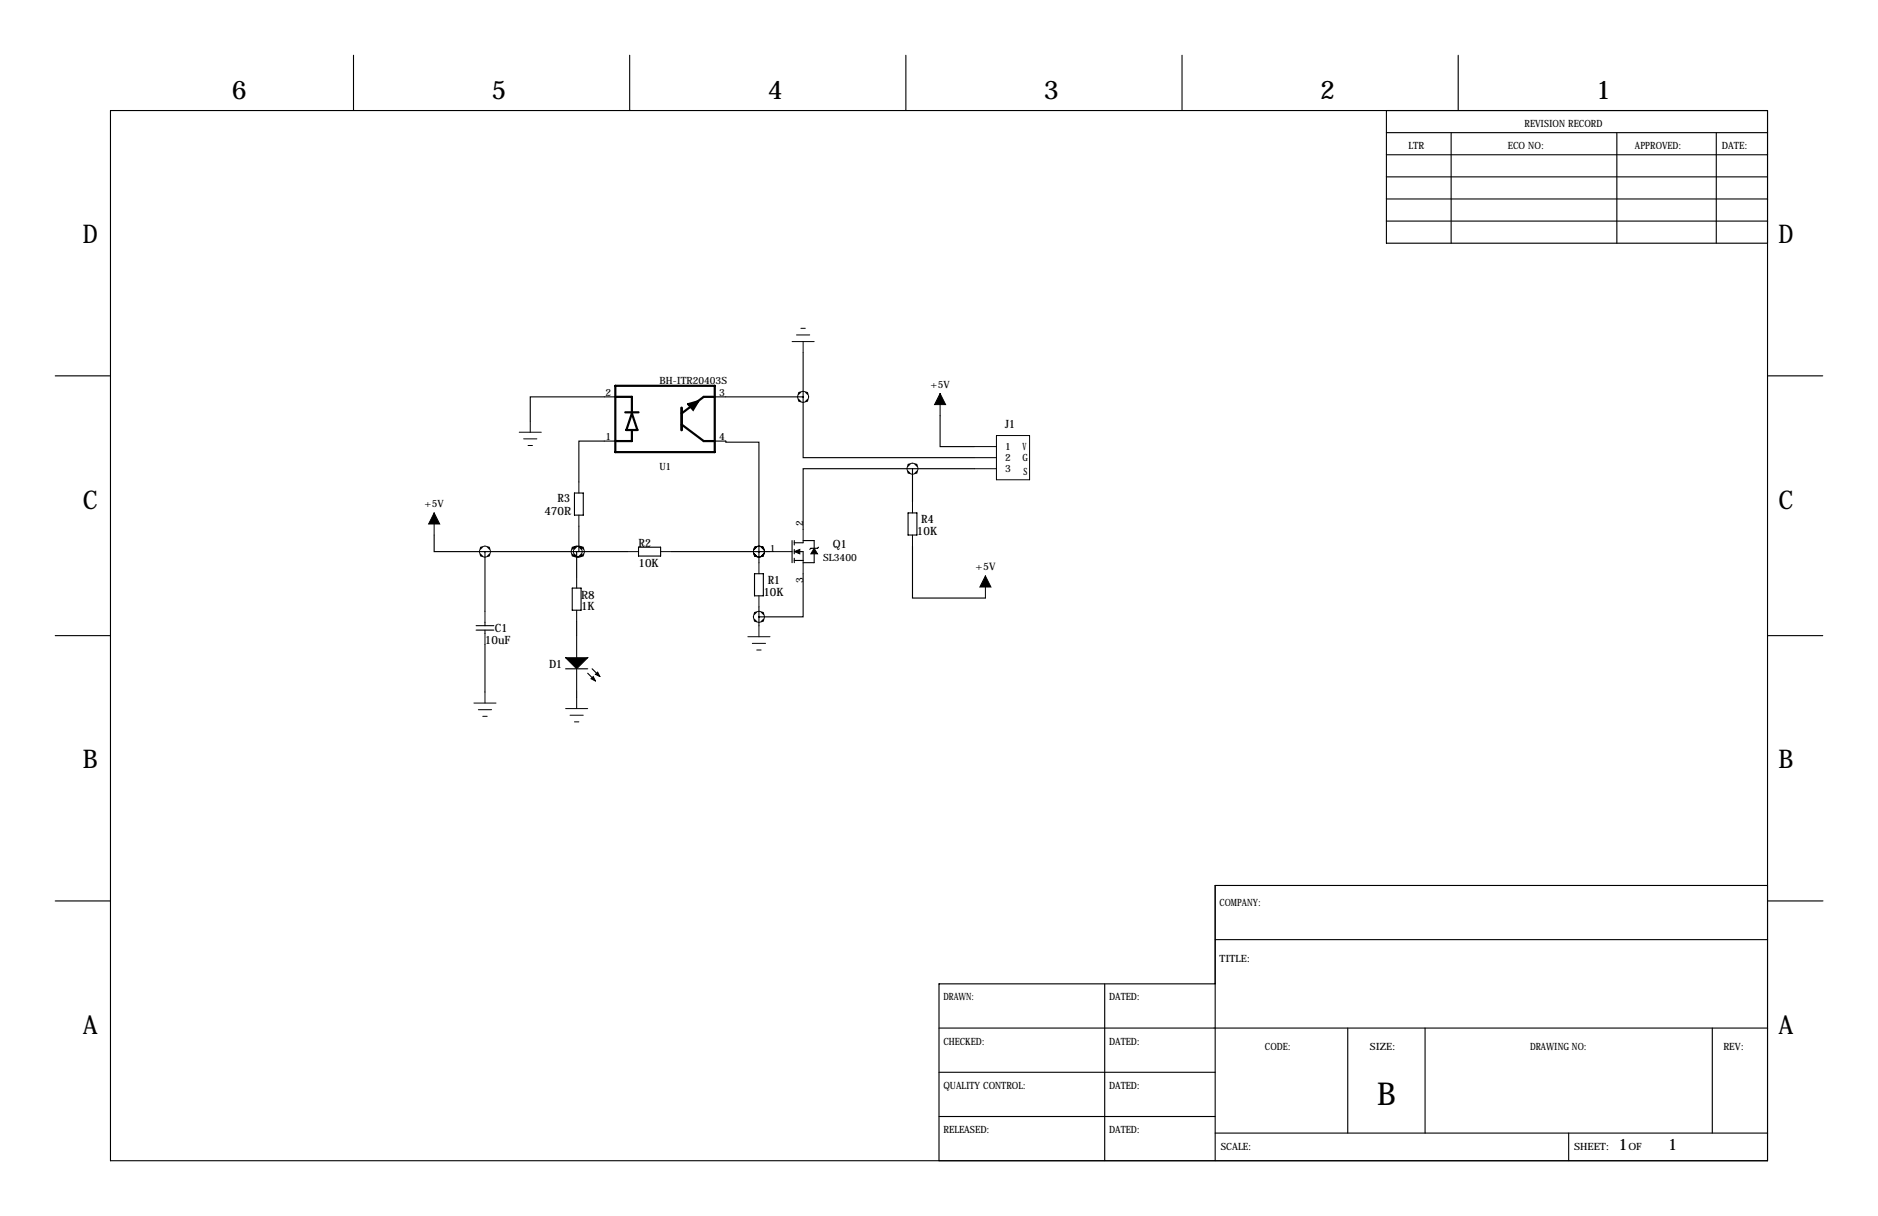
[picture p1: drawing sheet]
<svg xmlns="http://www.w3.org/2000/svg" width="432mm" height="279mm" viewBox="0 0 432 279" stroke-linecap="round" stroke-linejoin="round" font-family="sans-serif">
<g fill="none" stroke="#000" stroke-width=".25">
<path d="M81.3 12.7v12.7M144.8 12.7v12.7M208.3 12.7v12.7M271.8 12.7v12.7M335.3 12.7v12.7M25.4 25.4h381v241.3h-381zM318.8 30.5h87.6M318.8 35.6h87.6M318.8 25.4v30.5h87.6M333.7 30.5v25.4M371.8 30.5v25.4M394.6 30.5v25.4"/>
<path d="M318.8 45.7h87.6M318.8 50.8h87.6M318.8 40.6h87.6M12.7 86.4h12.7M141.5 91.2h-19.6v5.6M164.3 91.2h20.4M184.7 91.2v14h39.3M184.7 81v10.2M216.2 95.5v7.1h7.8M406.4 86.4h12.7M132.1 113.3h2v5.1h-2zM141.5 101.3h-8.4v9.4"/>
<path d="M164.3 101.3h2.6v.3h7.6v25.1M208.8 117.9h2v5h-2zM209.8 107.7h-25.1v14M209.8 107.7h14.2M209.8 107.7v7.6M99.8 122.9v3.8h11.7M111.5 126.7v13.8M111.5 126.7h32.8M131.6 135.1h2v5.1h-2zM132.6 126.7v5.9M133.1 120.9v5.8M146.8 125.7h5.1v2.1h-5.1z"/>
<path d="M154.4 126.7h22.6M173.5 131.8h2v5.1h-2zM174.5 126.7h.1M174.5 126.7v2.6M174.5 139.4v4.4M182.1 124.2v5.1M182.6 124.2v1M182.6 126.2v1.1M182.6 128.3v1M182.6 124.7h2.1M183.9 126.7h.8v2.1h-2.1M184.7 131.8v9.9h-10.2"/>
<path d="M184.7 124.2h2.5v1.8M187.2 127.3v2h-2.5M188.2 125.7l-.2 .3h-1.6l-.2 .2M209.8 125.5v11.9h16.8M12.7 146h12.7M109.5 144.8h4M109.5 143.8h4M111.5 143v.8M111.5 144.8v.7M111.5 148.1v10.9M130 153.7h5.1M132.6 142.7v3.3"/>
<path d="M132.6 158.8v1.5M135.1 154.7l1.8 1.8M136.1 153.7l1.8 1.7M406.4 146h12.7M12.7 207h12.7M279.4 215.9h127M406.4 203.5h-127v63.2M406.5 207h12.7M215.9 236.2h190.5M254 226.1v40.6M279.4 226.1h-63.5v40.6M309.9 236.2v24.1"/>
<path d="M327.7 236.2v24.1M393.7 236.2v24.1M215.9 246.4h63.5M215.9 256.5h63.5M279.4 260.3h127M360.7 260.3v6.4"/>
</g>
<g fill="none" stroke="#000" stroke-width=".23">
<path d="M182.1 78.5h5.1M183.1 77h3.1M184.1 75.4h1.1M184.7 78.5v2.5M119.4 99.3h5.1M121.9 96.8v2.5M216.2 90.4v5.1M99.8 117.9v5M120.4 100.8h3M121.4 102.4h1M133.1 110.7v2.6M133.1 118.4v2.5"/>
<path d="M209.8 115.3v2.6M224 102.6h5.1M224 105.2h5.1M224 107.7h5.1M229.1 100.1h7.6v10.1h-7.6zM132.6 132.6v2.5M144.3 126.7h2.5M151.9 126.7h2.5M174.5 129.3v2.5M174.5 136.9v2.5M177 126.7h5.1M184.7 121.7v3"/>
<path d="M184.7 128.8v3M209.8 122.9v2.6M226.6 132.3v5.1M111.5 140.5v2.5M111.5 145.5v2.6M111.5 159v2.5M132.6 140.2v2.5M132.6 146v5.1M132.6 153.7v5.1M172 146.3h5M173 147.8h3M174 149.4h1"/>
<path d="M174.5 143.8v2.5M109 161.5h5M110 163.1h3M111 164.6h1M130 162.8h5.1M131.1 164.3h3M132.1 165.9h1M132.6 160.3v2.5"/>
</g>
<path d="M216.2 90.4l1.2 2.6h-2.5zM99.8 117.9l1.3 2.5h-2.5zM182.6 126.7l1.3-.5v1.1zM187.2 126l.8 1.3h-1.6zM226.6 132.3l1.2 2.6h-2.5zM130 151.1h5.1l-2.5 2.6zM135.9 156l.5-.6 .5 1.1zM136.9 154.9l.5-.5 .5 1z" fill="#000" stroke="#000" stroke-width=".23"/>
<path d="M141.5 88.6h22.8v15.3h-22.8zM141.5 91.2h3.8v3.3M143.8 94.7h3M145.3 99.1v2.2h-3.8M145.3 95l1.3 3.8h-2.6zM156.7 97.5l5.1 3.8h2.5M164.3 91.2h-2.5l-5.1 3.8" fill="none" stroke="#000" stroke-width=".51"/>
<path d="M156.7 93.7v5.1" fill="none" stroke="#000" stroke-width=".63"/>
<path d="M158.2 92.9l2.3-.7-1.1 1.9z" fill="#000" stroke="#000" stroke-width=".51"/>
<path d="M174.4 126.7a.1 .1 0 0 0 .2 0 .1 .1 0 0 0-.2 0zM174.4 141.7a.1 .1 0 0 0 .2 0 .1 .1 0 0 0-.2 0zM174.4 126.7a.1 .1 0 0 0 .2 0 .1 .1 0 0 0-.2 0zM184.6 91.2a.09 .09 0 0 0 .1 0 .09 .09 0 0 0-.1 0zM133 126.7a.1 .1 0 0 0 .2 0 .1 .1 0 0 0-.2 0zM209.7 107.7a.1 .1 0 0 0 .2 0 .1 .1 0 0 0-.2 0zM132.5 126.7a.1 .1 0 0 0 .2 0 .1 .1 0 0 0-.2 0zM111.4 126.7a.1 .1 0 0 0 .2 0 .1 .1 0 0 0-.2 0z" fill="#000" stroke="#000" stroke-width="2.5"/>
<text font-size="7.3" x="316.6" y="254">B</text>
<g font-size="5.9">
<text x="53.3" y="22.9">6</text>
<text x="113" y="22.9">5</text>
<text x="176.5" y="22.9">4</text>
<text x="240" y="22.9">3</text>
<text x="303.5" y="22.9">2</text>
<text x="367" y="22.9">1</text>
<text x="19" y="55.9">D</text>
<text x="408.9" y="55.9">D</text>
<text x="19" y="116.8">C</text>
<text x="408.9" y="116.8">C</text>
<text x="19" y="176.5">B</text>
<text x="408.9" y="176.5">B</text>
<text x="19" y="237.5">A</text>
<text x="408.9" y="237.5">A</text>
</g>
<g font-size="3.6">
<text x="372.1" y="264.2">1</text>
<text x="383.5" y="264.2">1</text>
</g>
<g font-size="2.6">
<text x="231.1" y="98.3">J1</text>
<text x="125.2" y="118.4">470R</text>
<text x="128.2" y="115.3">R3</text>
<text x="146.8" y="125.7">R2</text>
<text x="191.5" y="126">Q1</text>
<text x="210.8" y="122.9">10K</text>
<text x="211.8" y="120.1">R4</text>
<text x="146.8" y="130.3">10K</text>
<text x="133.6" y="137.7">R8</text>
<text x="175.5" y="136.9">10K</text>
<text x="176.5" y="134.1">R1</text>
<text x="133.6" y="140.2">1K</text>
<text x="111.5" y="148.1">10uF</text>
<text x="113.8" y="145.3">C1</text>
<text x="126.2" y="153.4">D1</text>
</g>
<text font-size="2.4" x="224.3" y="131.1">+5V</text>
<g font-size="2.3">
<text x="350.5" y="29.2">REVISION RECORD</text>
<text x="323.8" y="34.3">LTR</text>
<text x="346.7" y="34.3">ECO NO:</text>
<text x="375.9" y="34.3">APPROVED:</text>
<text x="395.9" y="34.3">DATE:</text>
<text x="151.6" y="88.1">BH-ITR20403S</text>
<text x="213.9" y="89.2">+5V</text>
<text x="139.2" y="90.9">2</text>
<text x="165.4" y="90.9">3</text>
<text x="139.2" y="101.1">1</text>
<text x="165.4" y="101.1">4</text>
<text x="151.6" y="108">U1</text>
<text x="231.1" y="103.4">1</text>
<text x="231.1" y="106">2</text>
<text x="235.1" y="106">G</text>
<text x="235.1" y="103.5">V</text>
<text x="231.1" y="108.5">3</text>
<text x="235.4" y="109.1">S</text>
<text x="97.6" y="116.6">+5V</text>
<text x="184.7" y="120.9" transform="rotate(-90 184.7 120.9)">2</text>
<text x="177" y="126.7">1</text>
<text x="189.2" y="128.9">SL3400</text>
<text x="184.7" y="133.9" transform="rotate(-90 184.7 133.9)">3</text>
<text x="280.4" y="208.3">COMPANY:</text>
<text x="280.4" y="221">TITLE:</text>
<text x="216.9" y="229.9">DRAWN:</text>
<text x="255" y="229.9">DATED:</text>
<text x="216.9" y="240">CHECKED:</text>
<text x="255" y="240">DATED:</text>
<text x="290.8" y="241.3">CODE:</text>
<text x="315" y="241.3">SIZE:</text>
<text x="351.8" y="241.3">DRAWING NO:</text>
<text x="396.2" y="241.3">REV:</text>
<text x="216.9" y="250.2">QUALITY CONTROL:</text>
<text x="255" y="250.2">DATED:</text>
<text x="216.9" y="260.3">RELEASED:</text>
<text x="255" y="260.3">DATED:</text>
<text x="280.7" y="264.2">SCALE:</text>
<text x="361.9" y="264.2">SHEET:</text>
<text x="374.4" y="264.2">OF</text>
</g>
</svg>
